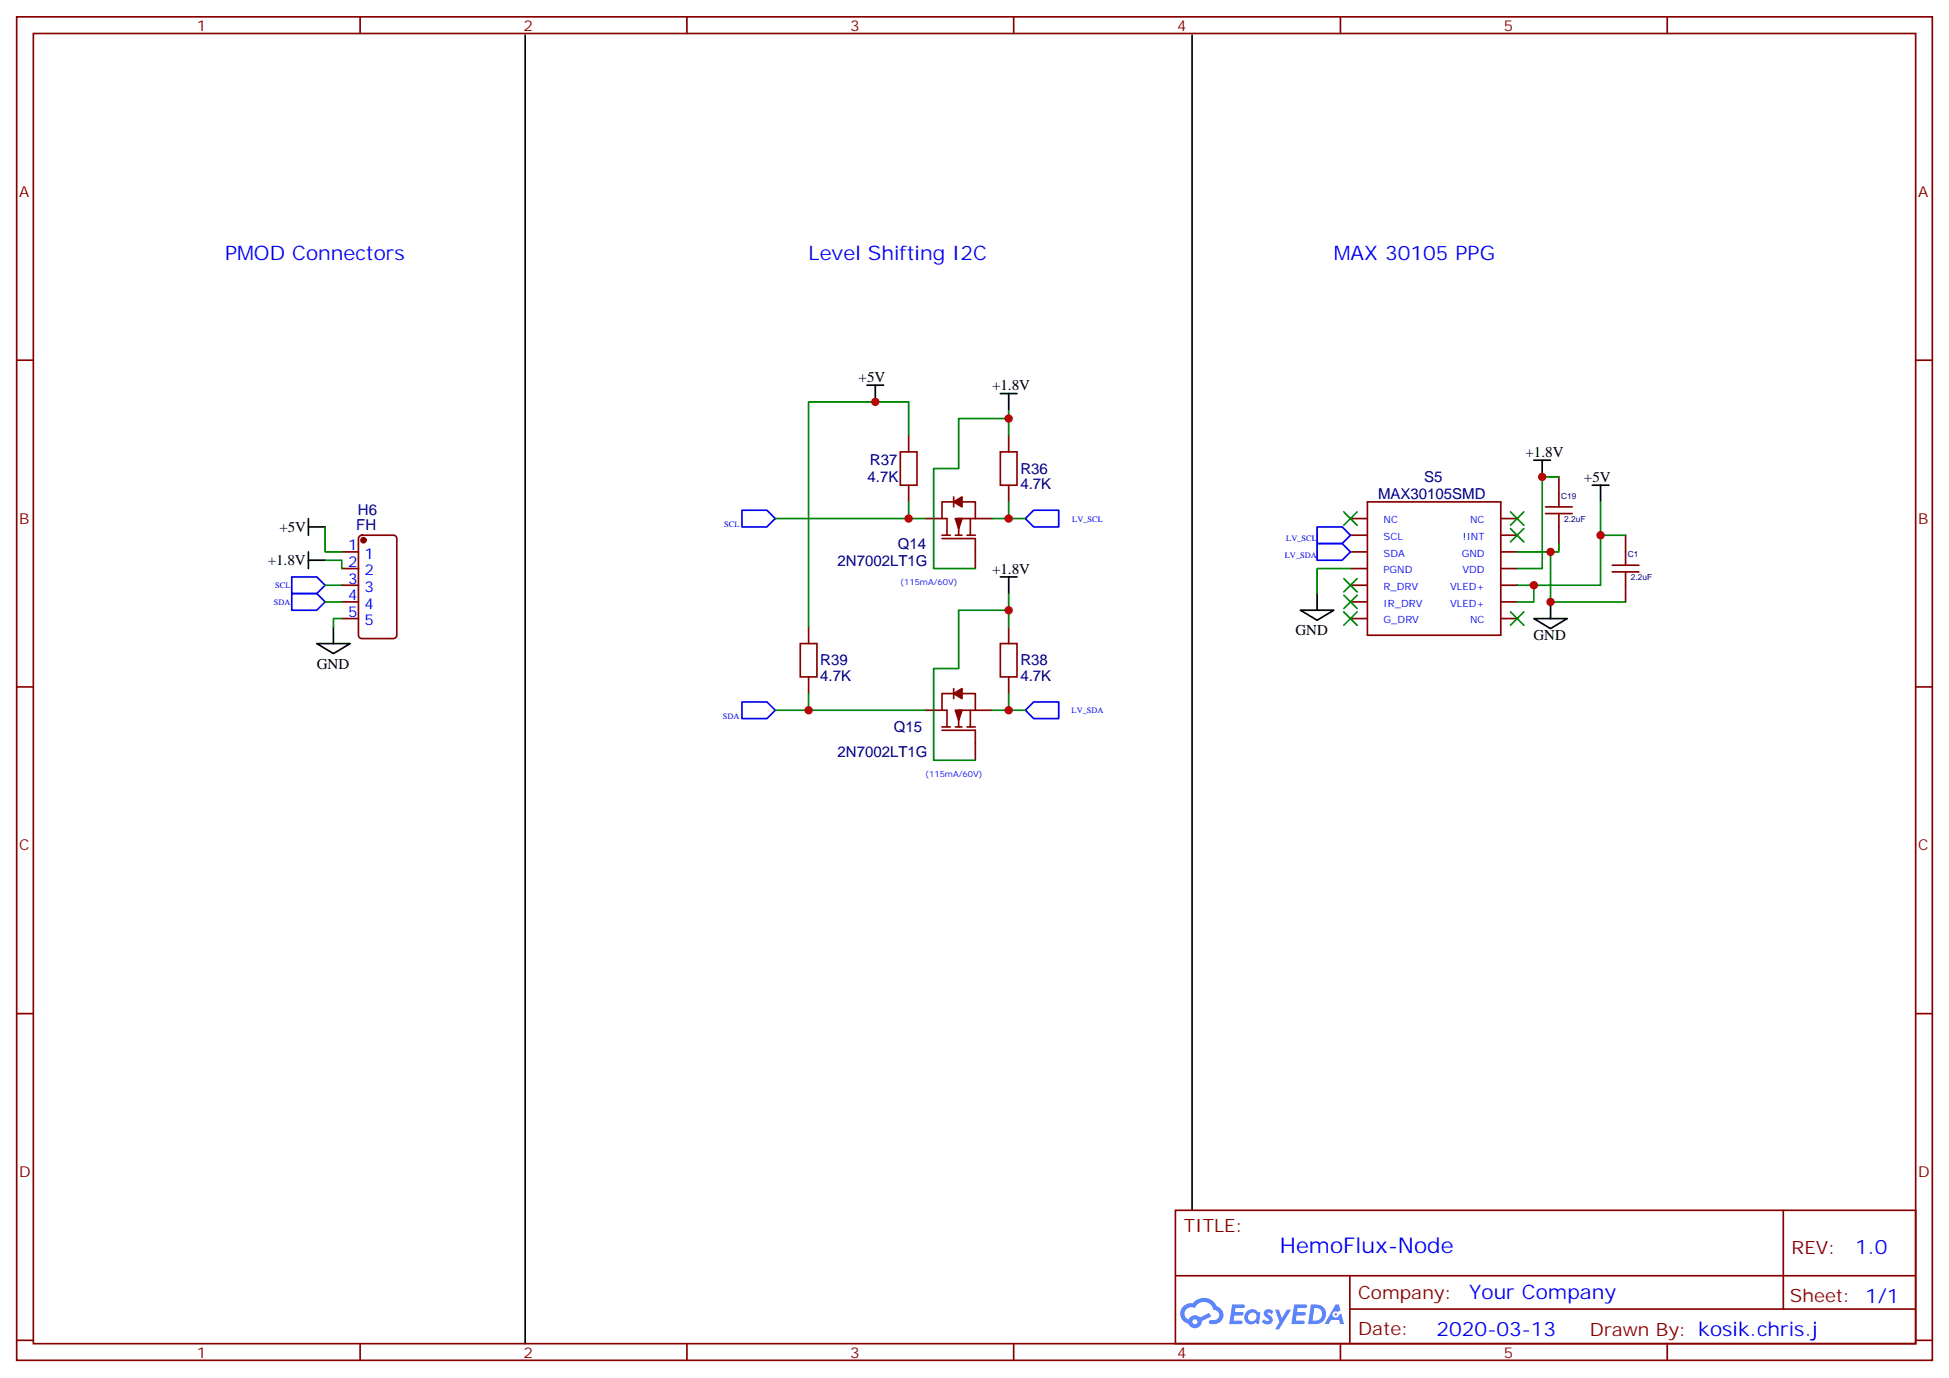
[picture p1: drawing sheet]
<svg xmlns="http://www.w3.org/2000/svg" width="412mm" height="292mm" viewBox="0 0 412 292" stroke-linecap="round" stroke-linejoin="round" font-family="sans-serif">
<path d="M111.1 7.4v277M252.2 7.4v248.8" fill="none" stroke="#000" stroke-width=".35"/>
<g fill="none" stroke="#870000" stroke-width=".35">
<path d="M3.5 3.6h405.4v284.3h-405.4zM7.1 7.1h398.2v277.3h-398.2zM76.2 3.6v3.5M145.3 3.6v3.5M214.5 3.6v3.5M283.6 3.6v3.5M352.8 3.6v3.5M3.5 76.2h3.6M405.3 76.2h3.6M3.5 145.4h3.6M405.3 145.4h3.6M3.5 214.5h3.6"/>
<path d="M405.3 214.5h3.6M248.7 256.2h156.6v28.2h-156.6zM377.3 256.2v20.9M248.7 270h156.5M285.6 277.1h119.6M285.6 270v14.1M3.5 283.7h3.6M76.2 284.4v3.5M145.3 284.4v3.5M214.5 284.4v3.5M283.6 284.4v3.5M352.8 284.4v3.5"/>
<path d="M405.3 283.7h3.6"/>
</g>
<g fill="#5487ff">
<path d="M267.7 277.3a1.22 1.22 0 0 1 1.7 .3l-.4 .6a.47 .47 0 0 0-.3-.4 .47 .47 0 0 0-.5 .2v.1a1.55 1.55 0 0 1 1.1 1.5 1.34 1.34 0 0 1-2.3 .1l.5-.5 .7 .4a.29 .29 0 0 0 .3-.2 .29 .29 0 0 0-.2-.4 1.04 1.04 0 0 1-.6-1.7z"/>
<path d="M260.7 276.1h2.1a.43 .43 0 0 1 .5 .1 .43 .43 0 0 1 .1 .4l-.3 .2h-1.7l-.1 .9h1.5a.37 .37 0 0 1 .3 .4 .37 .37 0 0 1-.3 .3h-1.6l-.2 1.1h1.3a.43 .43 0 0 1 .5 .1 .43 .43 0 0 1 .1 .5l-.3 .1h-2.5z"/>
<path d="M273.8 276.1h2.2a.43 .43 0 0 1 .4 .1 .43 .43 0 0 1 .1 .4l-.3 .2h-1.6l-.2 .9h1.6a.37 .37 0 0 1 .3 .4 .37 .37 0 0 1-.4 .3h-1.6l-.1 1.1h1.3a.43 .43 0 0 1 .4 .1 .43 .43 0 0 1 .1 .5l-.3 .1h-2.4z"/>
<path d="M282.6 276.1h.7l.3 1.2-.6 .4a.69 .69 0 0 0-1 .2 .69 .69 0 0 0 .4 1 .69 .69 0 0 0 .9-.6l.5-.3 .6 2.2h-.8l-.2-.9h-1.8l-.5 .9h-.8z"/>
<path d="M269.8 277.2h.8l.6 1.8 1.1-1.8h.9l-2.6 4.2h-.8l.9-1.6z"/>
<path d="M277.4 276.1l-.6 4.1h1.3a2.11 2.11 0 0 0 2.5-2.1 2.11 2.11 0 0 0-2.5-2zM278.1 276.8a1.39 1.39 0 0 1 1.7 1.4 1.39 1.39 0 0 1-1.8 1.3h-.3z"/>
<path d="M263.7 277.7a1.47 1.47 0 0 0-.1 2.1 1.47 1.47 0 0 0 2.1 .1l.7 .3 .3-2.3-.2-.2-.4-.1a1.49 1.49 0 0 0-2.4 .1zM264.4 278.1a.92 .92 0 0 1 1.5 .5 .92 .92 0 0 1-1.3 1 .9 .9 0 0 1-.2-1.5z"/>
<path d="M250.4 276.5a2.18 2.18 0 0 0 1.1 3.7 1.44 1.44 0 0 0 1.6 .9 1.44 1.44 0 0 0 1.2-1.5l2-1-.5-.7-1.9 .9a1.47 1.47 0 0 0-2.4 .5 1.39 1.39 0 0 1-.7-2 1.39 1.39 0 0 1 2-.4 2.08 2.08 0 0 1 2.2-1.3 2.08 2.08 0 0 1 1.8 1.6 1.07 1.07 0 0 1 1.2 1 1.07 1.07 0 0 1-1 1.2h-.7a.43 .43 0 0 0-.5 .3 .43 .43 0 0 0 .4 .5 2 2 0 0 0 2.4-1 2 2 0 0 0-.7-2.5l-.4-.2a2.98 2.98 0 0 0-5.1-.7l-1.1 .1zM252.3 279.8a.55 .55 0 0 1 1.1 0 .55 .55 0 0 1-1.1 0z"/>
<circle cx="282.6" cy="278.2" r=".26"/>
</g>
<g fill="none" stroke="#870000" stroke-width=".35">
<path d="M190.5 95.6h3.5v7.1h-3.5zM192.3 92.1v3.5M211.7 95.6h3.5v7.1h-3.5zM213.4 92.1v3.5M72.3 116.8h3.5M76.1 113.5l.5-.2h6.7a.71 .71 0 0 1 .7 .7v20.4a.76 .76 0 0 1-.7 .7h-6.7a.76 .76 0 0 1-.8-.7v-20.4zM192.3 102.7v3.5M195.8 109.7h3.5M199.3 113.3h1.8M199.3 114h7.1v6.3M201.8 106.2h-2.5v3.5h1.1v3.6M201.8 105.2v2.1"/>
<path d="M202.1 113.3h1.5M203.6 106.2h2.8v3.5M204.6 113.3h1.8M205.3 109.7v3.6M206.4 109.7h-3.6v3.6M206.4 109.7h3.5M213.4 102.7v3.5M285.8 113.3h3.4M285.8 116.8h3.4M285.8 109.7h3.4M289.3 106.2h28.3v28.2h-28.3zM317.6 113.3h3.4"/>
<path d="M317.6 116.8h3.4M317.6 109.7h3.4M327 108.7h5.7M327 107.3h5.7M329.8 100.9v6.4M329.8 108.7v6.3M341.1 119.6h5.7M344 113.3v6.3M72.3 130.9h3.5M72.3 127.4h3.5M72.3 120.3h3.5M72.3 123.9h3.5"/>
<path d="M169.3 136.2h3.6v7.1h-3.6zM171.1 132.7v3.5M211.7 136.2h3.5v7.1h-3.5zM213.4 132.7v3.5M285.8 130.9h3.4M285.8 127.4h3.4M285.8 120.3h3.4M285.8 123.9h3.4M317.6 130.9h3.4M317.6 127.4h3.4M317.6 120.3h3.4M317.6 123.9h3.4"/>
<path d="M341.1 121h5.7M344 121v6.4M171.1 143.3v3.5M195.8 150.3h3.5M199.3 154.6h7.1v6.3M199.3 153.8h1.8M201.8 146.8h-2.5v3.5h1.1v3.5M201.8 145.7v2.1M202.1 153.8h1.5M203.6 146.8h2.8v3.5M204.6 153.8h1.8M205.3 150.3v3.5"/>
<path d="M206.4 150.3h-3.6v3.5M206.4 150.3h3.5M213.4 143.3v3.5"/>
</g>
<g fill="#870000" stroke="#870000" stroke-width=".35">
<path d="M202.1 150.3h1.5l-.8 2.1z"/>
<path d="M201.8 146.8l1.8-1.1v2.1z"/>
<path d="M202.1 109.7h1.5l-.8 2.2z"/>
<path d="M201.8 106.2l1.8-1v2.1z"/>
<circle cx="76.9" cy="114.3" r=".53"/>
</g>
<path d="M157 108h5.3l1.7 1.7-1.7 1.8h-5.3zM217 109.7l1.7-1.7h5.3v3.5h-5.3zM278.7 111.5h5.3l1.8 1.8-1.8 1.7h-5.3zM278.7 115h5.3l1.8 1.8-1.8 1.8h-5.3zM61.7 122.1h5.3l1.8 1.8-1.8 1.7h-5.3zM61.7 125.6h5.3l1.8 1.8-1.8 1.8h-5.3zM157 148.6h5.3l1.7 1.7-1.7 1.8h-5.3zM217 150.3l1.7-1.7h5.3v3.5h-5.3z" fill="none" stroke="#00f" stroke-width=".35"/>
<g fill="none" stroke="#000" stroke-width=".35">
<path d="M183.4 81.5h3.6M185.2 81.5v3.6M211.7 83.3h3.5M213.4 83.3v3.5M324.6 97.4h3.5M326.3 97.4v3.5M65.3 118.6h3.5M65.3 109.7v3.6M65.3 116.8v3.5M65.3 111.5h3.5M336.9 102.7h3.5M338.7 102.7v3.5"/>
<path d="M67 136.2h7.1l-3.5 2.1zM70.6 132.7v3.5M211.7 122.1h3.5M213.4 122.1v3.5M275.2 129.2h7l-3.5 2.1zM278.7 125.6v3.6M324.6 130.9h7l-3.5 2.1zM328.1 127.4v3.5"/>
</g>
<g fill="none" stroke="#008700" stroke-width=".35">
<path d="M192.3 92.1v-7h-21.2v47.6M213.4 88.6h-10.6v10.6h-5.2v21.1h8.8M213.4 86.8v5.3M68.8 111.5v5.3h3.5M68.8 118.6h3.5v1.7M164 109.7h28.3M192.3 106.2v3.5h3.5M213.4 106.2v3.5h-3.5M213.4 109.7h3.6M321 116.8h7.1v10.6h15.9M329.8 100.9h-3.5v19.4h-5.3M329.8 115v1.8h-1.7"/>
<path d="M338.7 106.2v17.7h-14.1M338.7 113.3h5.3M68.8 127.4h3.5M68.8 123.9h3.5M72.3 130.9h-1.7v1.8M213.4 125.6v7.1M213.4 129.2h-10.6v12.3h-5.2v19.4h8.8M285.8 120.3h-7.1v5.3M321 123.9h3.6v3.5h-3.6M164 150.3h31.8M171.1 146.8v3.5M209.9 150.3h3.5"/>
<path d="M213.4 146.8v3.5h3.6"/>
</g>
<g fill="#c00">
<circle cx="338.7" cy="113.3" r=".88"/>
<circle cx="328.1" cy="116.8" r=".88"/>
<circle cx="326.3" cy="100.9" r=".88"/>
<circle cx="324.6" cy="123.9" r=".88"/>
<circle cx="213.4" cy="88.6" r=".88"/>
<circle cx="192.3" cy="109.7" r=".88"/>
<circle cx="213.4" cy="129.2" r=".88"/>
<circle cx="213.4" cy="150.3" r=".88"/>
<circle cx="213.4" cy="109.7" r=".88"/>
<circle cx="171.1" cy="150.3" r=".88"/>
<circle cx="185.2" cy="85.1" r=".88"/>
<circle cx="328.1" cy="127.4" r=".88"/>
</g>
<g fill="#c00" stroke="#008700" stroke-width=".35">
<path d="M284.3 108.3l2.9 2.9zM284.3 111.2l2.9-2.9z"/>
<path d="M284.3 122.4l2.9 2.9zM287.2 122.4l-2.9 2.9z"/>
<path d="M284.3 126l2.9 2.8zM284.3 128.8l2.9-2.8z"/>
<path d="M284.3 129.5l2.9 2.8zM287.2 129.5l-2.9 2.8z"/>
<path d="M319.6 108.3l2.8 2.9zM319.6 111.2l2.8-2.9z"/>
<path d="M319.6 129.5l2.8 2.8zM319.6 132.3l2.8-2.8z"/>
<path d="M319.6 111.9l2.8 2.8zM322.4 111.9l-2.8 2.8z"/>
</g>
<text font-size="4.6" fill="#00f" x="270.8" y="265.2">HemoFlux-Node</text>
<g font-size="4.2" fill="#00f">
<text x="47.6" y="55.1">PMOD Connectors</text>
<text x="171.1" y="55.1">Level Shifting I2C</text>
<text x="282.2" y="55.1">MAX 30105 PPG</text>
<text x="392.5" y="265.4">1.0</text>
<text x="310.9" y="275">Your Company</text>
<text x="304" y="282.8">2020-03-13</text>
</g>
<g font-size="3.9" fill="#800">
<text x="250.5" y="260.7">TITLE:</text>
<text x="379.1" y="265.4">REV:</text>
<text x="287.4" y="274.9">Company:</text>
<text x="378.7" y="275.6">Sheet: 1/1</text>
<text x="287.4" y="282.6">Date:</text>
<text x="336.4" y="282.7">Drawn By: kosik.chris.j</text>
</g>
<g font-size="3.2" fill="#800">
<text x="41.6" y="6.6">1</text>
<text x="110.8" y="6.6">2</text>
<text x="179.9" y="6.6">3</text>
<text x="249.1" y="6.6">4</text>
<text x="318.2" y="6.6">5</text>
<text x="4.1" y="41.7">A</text>
<text x="405.9" y="41.7">A</text>
<text x="4.1" y="110.8">B</text>
<text x="405.9" y="110.8">B</text>
<text x="4.1" y="180">C</text>
<text x="405.9" y="180">C</text>
<text x="4.1" y="249.1">D</text>
<text x="405.9" y="249.1">D</text>
<text x="41.6" y="287.4">1</text>
<text x="110.8" y="287.4">2</text>
<text x="179.9" y="287.4">3</text>
<text x="249.1" y="287.4">4</text>
<text x="318.2" y="287.4">5</text>
</g>
<g font-size="3.2">
<text x="181.7" y="80.8">+5V</text>
<text x="209.9" y="82.6">+1.8V</text>
<text x="322.8" y="96.7">+1.8V</text>
<text x="335.1" y="102">+5V</text>
<text x="59.1" y="112.6">+5V</text>
<text x="56.6" y="119.7">+1.8V</text>
<text x="209.9" y="121.4">+1.8V</text>
<text x="274.1" y="134.4">GND</text>
<text x="324.5" y="135.6">GND</text>
<text x="67" y="141.5">GND</text>
</g>
<g font-size="3.2" fill="#000080">
<text x="184.1" y="98.5">R37</text>
<text x="215.9" y="100.3">R36</text>
<text x="301.3" y="102">S5</text>
<text x="183.6" y="102">4.7K</text>
<text x="215.9" y="103.5">4.7K</text>
<text x="291.6" y="105.6">MAX30105SMD</text>
<text x="75.4" y="112.2">FH</text>
<text x="75.7" y="109">H6</text>
<text x="177.2" y="119.7">2N7002LT1G</text>
<text x="190" y="116.2">Q14</text>
<text x="173.6" y="140.8">R39</text>
<text x="215.9" y="140.8">R38</text>
<text x="173.6" y="144.1">4.7K</text>
<text x="215.9" y="144.1">4.7K</text>
<text x="189.2" y="155">Q15</text>
<text x="177.2" y="160.3">2N7002LT1G</text>
</g>
<g font-size="3.2" fill="#00f">
<text x="73.7" y="116.5">1</text>
<text x="73.7" y="120">2</text>
<text x="77.2" y="118.2">1</text>
<text x="73.7" y="123.5">3</text>
<text x="77.2" y="121.7">2</text>
<text x="77.2" y="125.3">3</text>
<text x="73.7" y="127">4</text>
<text x="73.7" y="130.6">5</text>
<text x="77.2" y="128.8">4</text>
<text x="77.2" y="132.3">5</text>
</g>
<g font-size="2.1" fill="#00f">
<text x="292.7" y="110.8">NC</text>
<text x="311.1" y="110.8">NC</text>
<text x="292.7" y="114.3">SCL</text>
<text x="292.7" y="117.8">SDA</text>
<text x="309.3" y="117.8">GND</text>
<text x="309.5" y="114.3">!INT</text>
<text x="292.7" y="121.4">PGND</text>
<text x="292.7" y="124.9">R_DRV</text>
<text x="306.8" y="124.9">VLED+</text>
<text x="309.4" y="121.4">VDD</text>
<text x="292.7" y="132">G_DRV</text>
<text x="292.7" y="128.4">IR_DRV</text>
<text x="306.8" y="128.4">VLED+</text>
<text x="311.1" y="132">NC</text>
</g>
<g font-size="1.8" fill="#000080">
<text x="330.4" y="105.6">C19</text>
<text x="331" y="110.4">2.2uF</text>
<text x="344.5" y="117.9">C1</text>
<text x="345.1" y="122.7">2.2uF</text>
</g>
<g font-size="1.8" fill="#00f">
<text x="153.2" y="111.5">SCL</text>
<text x="226.9" y="110.4">LV_SCL</text>
<text x="271.9" y="118.1">LV_SDA</text>
<text x="272.2" y="114.6">LV_SCL</text>
<text x="58.2" y="124.5">SCL</text>
<text x="190.5" y="123.9">(115mA/60V)</text>
<text x="58" y="128">SDA</text>
<text x="152.9" y="152.1">SDA</text>
<text x="226.7" y="151">LV_SDA</text>
<text x="195.8" y="164.4">(115mA/60V)</text>
</g>
</svg>
